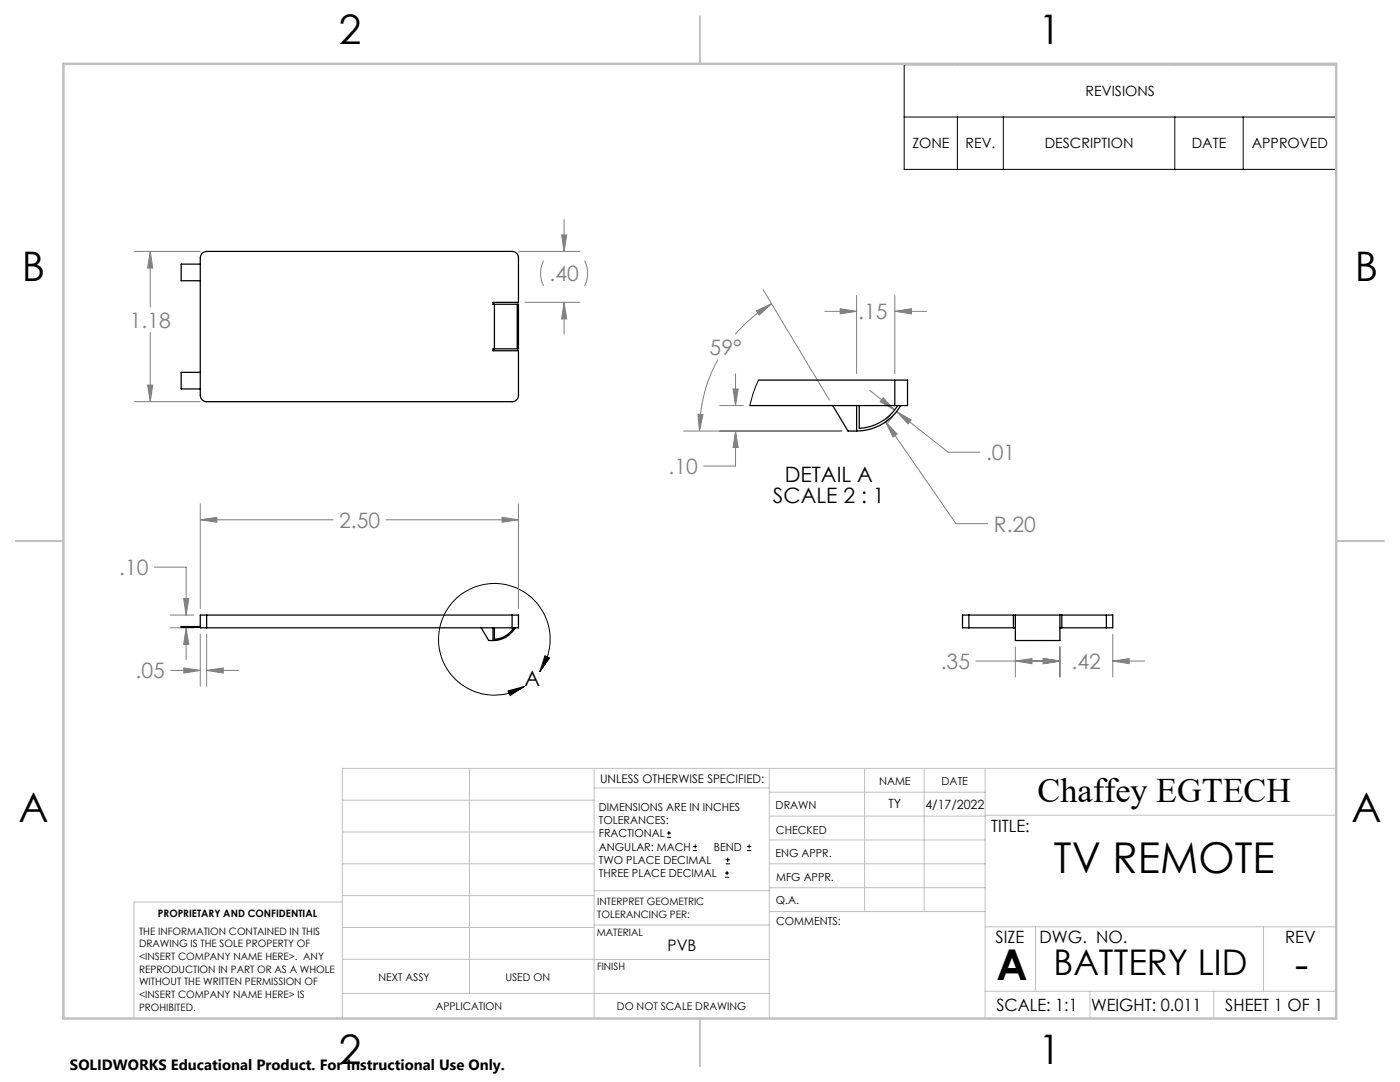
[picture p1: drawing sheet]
<svg xmlns="http://www.w3.org/2000/svg" width="279mm" height="216mm" viewBox="0 0 279 216" stroke-linecap="round" stroke-linejoin="round" font-family="sans-serif">
<g fill="none" stroke="#000" stroke-width=".2">
<path d="M180.4 12.9h86.3v20.9h-86.3zM180.4 23.4h86.3M191.1 23.4v10.4M200.2 23.4v10.4M234.5 23.4v10.4M248.1 23.4v10.4M101.4 137.9l3.2-.9-2.8 1.8zM107.7 134a11.2 11.2 0 0 0-6.6-17.3 11.2 11.2 0 0 0-13.5 12.8 11.2 11.2 0 0 0 17 7.5M108.8 130.8l.9 .5-2 2.7zM133.1 167.1h.8M133.1 166.2h.8M133.5 165.8v.9"/>
<path d="M138.3 169.7h.8M138.3 168.9h.8M138.7 168.5v.8M144.7 175h.8M144.7 174.2h.8M144.8 172.4h.9M144.8 171.6h.9M145.1 173.8v.8M145.2 171.1v.9M149.1 169.7h.8M149.1 168.9h.8M149.5 168.5v.8"/>
</g>
<g fill="none" stroke="#808080" stroke-width=".2">
<path d="M26.8 50.2h13.2M30 50.2l.5 3.3h-1zM30 50.2v11.1M103.5 50.2h12.2M108.5 52a5.6 5.6 0 0 0 0 5M112.1 46.9h1l-.5 3.3zM112.6 43.8v6.4M116.7 52a5.6 5.6 0 0 1 0 5M152.3 57.9l13.2 21.9M171 58.9v15.7M178.6 58.9v15.7M29.5 76.8h1l-.5 3.4z"/>
<path d="M30 66.3v13.9M104.7 60.3h11M112.6 60.3l.5 3.3h-1zM112.6 60.3v6.4M143.3 71.8a29.3 29.3 0 0 0-3.7 14.2M146.3 77.6h1l-.5 3.3zM146.8 74.6v6.3M151 62l3-1.4-2.5 2.3zM154 60.6a29.2 29.2 0 0 0-7.3 6.1M164.6 62.1h6.4M167.7 61.6l3.3 .5-3.3 .5zM173.6 77.9l4.9 3.9"/>
<path d="M176.2 79.4l2.3 2.4-2.9-1.6zM178.6 62.1l3.3-.5v1zM178.6 62.1h6.3M26.8 80.2h13.2M136.4 86h31.6M139.3 82.7h1l-.7 3.3zM143.6 80.9h4.8M146.8 86l.5 3.3h-1zM146.8 86v7h-6.4M176.7 84.2l2.3 2.4-.8 .6zM176.7 84.2l14.1 20.3h6.3M177.8 82.8l-1.2 1.5"/>
<path d="M178.2 83.1l-1.2 1.5M178.9 82.1l3 1.7-.7 .8zM178.9 82.1l10.3 8.1h6.4M30.8 113.2h6.3v9.5M36.7 119.5h1l-.6 3.2zM40 103.7l3.3-.5v1zM40 100.5v21M40 103.7h26.5M77 103.7h26.5M100.2 103.2l3.3 .5-3.3 .5zM103.5 100.5v21M34 125.3h4.7"/>
<path d="M34 122.7h4.7M34.1 133.8h5.9M36.7 133.3l3.3 .5-3.3 .5zM37.1 125.3l.6 3.3h-1zM37.1 125.3v6.3M40 126.5v10.4M41.2 133.8l3.4-.5v1zM41.2 126.5v10.4M41.2 133.8h6.4M194.8 131.9h16.7M202.6 131.9l3.4-.5v1zM202.6 129.1v6"/>
<path d="M208.2 131.4l3.3 .5-3.3 .5zM211.5 129.1v6M222.1 131.9l3.3-.5v1zM222.1 126.5v8.6M222.1 131.9h6.3"/>
</g>
<g fill="none" stroke="#c0c0c0" stroke-width=".2">
<path d="M68.3 159.7h50.3M93.7 153.3v44.9M118.6 153.3v49.9M118.6 157.2h34.9M153.5 153.3v49.9M153.5 158.1h43.1M172.5 153.3v28.6M184.4 153.3v28.6M196.6 153.3v49.9M266.7 153.3h-198.4v49.9M68.3 178.7h50.3M68.3 172.4h50.3"/>
<path d="M68.3 166h50.3M68.3 180h-41.6v23.2M118.6 177.7h35M153.5 167.6h43.1M153.5 162.8h43.1M153.5 172.4h43.1M153.5 177.1h43.1M196.6 162.7h70.1M68.3 198.2h85.2M68.3 191.4l85.2 .1M68.3 185.1h50.3M118.6 184.6h35"/>
<path d="M153.6 181.9h43M196.6 197.8h70.1M196.6 184.9h70.1M206.7 184.9v12.9M217.5 197.8v5.4M242.2 197.8v5.4M252.2 184.9v12.9"/>
</g>
<path d="M139.7 3.2v9.5M3.1 107.9h9.6M266.7 107.9h9.5M139.7 203.2v9.6" fill="none" stroke="#c0c0c0" stroke-width=".25"/>
<path d="M12.7 12.7h254v190.5h-254z" fill="none" stroke="#c0c0c0" stroke-width=".5"/>
<path d="M108.8 130.8l.9 .5-2 2.7zM101.4 137.9l3.2-.9-2.8 1.8z" fill="#000"/>
<path d="M40 103.7l3.3-.5v1zM100.2 103.2l3.3 .5-3.3 .5zM41.2 133.8l3.4-.5v1zM36.7 133.3l3.3 .5-3.3 .5zM37.1 125.3l.6 3.3h-1zM36.7 119.5h1l-.6 3.2zM29.5 76.8h1l-.5 3.4zM30 50.2l.5 3.3h-1zM112.6 60.3l.5 3.3h-1zM112.1 46.9h1l-.5 3.3zM208.2 131.4l3.3 .5-3.3 .5zM222.1 131.9l3.3-.5v1zM202.6 131.9l3.4-.5v1zM208.2 131.4l3.3 .5-3.3 .5zM176.2 79.4l2.3 2.4-2.9-1.6zM178.9 82.1l3 1.7-.7 .8zM176.7 84.2l1.5 3 .8-.6zM146.8 86l.5 3.3h-1zM146.3 77.6h1l-.5 3.3zM178.6 62.1l3.3-.5v1zM167.7 61.6l3.3 .5-3.3 .5zM151 62l3-1.4-2.5 2.3zM139.3 82.7h1l-.7 3.3z" fill="#808080"/>
<g fill="none" stroke="#000" stroke-width=".25">
<path d="M40 52.7h-3.8v3.3h3.8M40 74.3h-3.8v3.3h3.8M98.7 60.7h-.3v-.4h5.1l-.1-9.1a1.25 1.25 0 0 0-1.2-1h-61.2a1.25 1.25 0 0 0-1 1.2v27.5a1.26 1.26 0 0 0 1.2 1.3h61a1.26 1.26 0 0 0 1.3-1.3v-8.9h-5.1v-.4h.3M98.7 69.6h4.5M98.7 60.7h4.5M98.7 60.7v8.9M103.2 60.7h.3v8.9h-.3M103.2 60.7v8.9M151.4 75.8h27.2M178.6 75.8h2.5v5.1h-2.5M178.6 75.8v5.1M149.6 80.9h29"/>
<path d="M166.2 80.9l3 5.1h1.8M171 80.9v5.1M171.5 80.9v4.6a9.7 9.7 0 0 0 7.7-4.6M179.8 80.9a10.3 10.3 0 0 1-8.8 5.1M40 125h-3.8v.2h3.8M41.2 122.7h-1.2v2.6h1.2M41.2 122.7v2.6M41.2 122.7h61M41.2 125.3h61M96 125.3l1.5 2.5h.9M98.4 125.3v2.5M98.7 125.3v2.3a4.9 4.9 0 0 0 3.8-2.3"/>
<path d="M102.2 122.7h1.3v2.6h-1.3M102.2 122.7v2.6M102.8 125.3a4.9 4.9 0 0 1-4.4 2.5M193.4 122.7h-1.3v2.6h1.3M193.4 122.7h27.4M193.4 125.3h9.2M193.4 122.7v2.6M202.2 122.7v2.6M202.6 122.7v5.1h8.9v-5.1M211.5 125.3h9.3M211.9 122.7v2.6M220.8 122.7h1.3v2.6h-1.3"/>
<path d="M220.8 122.7v2.6"/>
</g>
<path d="M151.4 75.8l-1.1 2.6-.7 2.5" fill="none" stroke="#000" stroke-width=".2"/>
<g font-size="8.5">
<text x="210.3" y="174.2">TV REMOTE</text>
<text x="198.9" y="195.5">A</text>
<text x="258.4" y="195.4">-</text>
</g>
<g font-size="8.1">
<text x="67.6" y="8.9">2</text>
<text x="207.3" y="8.9">1</text>
<text x="4.4" y="56.2">B</text>
<text x="270.4" y="56.2">B</text>
<text x="3.7" y="164.1">A</text>
<text x="269.7" y="164.1">A</text>
<text x="67.6" y="212.4">2</text>
<text x="207.3" y="212.4">1</text>
</g>
<text font-size="7.1" x="210.3" y="194.6">BATTERY LID</text>
<text font-size="6.9" x="207.1" y="160.1">Chaffey EGTECH</text>
<g font-size="4.2" fill="#808080">
<text x="109.7" y="56.1">.40</text>
<text x="25.9" y="65.4">1.18</text>
<text x="171.3" y="63.7">.15</text>
<text x="141.6" y="70.8">59°</text>
<text x="133.4" y="94.6">.10</text>
<text x="196.8" y="91.8">.01</text>
<text x="67.7" y="105.3">2.50</text>
<text x="198.3" y="106.1">R.20</text>
<text x="23.8" y="114.8">.10</text>
<text x="27.1" y="135.4">.05</text>
<text x="187.7" y="133.5">.35</text>
<text x="213.9" y="133.5">.42</text>
</g>
<g font-size="4.2">
<text x="154.3" y="100.4">SCALE 2 : 1</text>
<text x="156.6" y="96.2">DETAIL A</text>
<text x="104.6" y="136.9">A</text>
</g>
<g font-size="3.4">
<text x="197.8" y="166">TITLE:</text>
<text x="198.7" y="188.1">SIZE</text>
<text x="207.5" y="188.1">DWG. NO.</text>
<text x="256.5" y="188.2">REV</text>
<text x="198.8" y="201.7">SCALE: 1:1</text>
<text x="217.7" y="201.8">WEIGHT: 0.011</text>
<text x="244.5" y="201.7">SHEET 1 OF 1</text>
</g>
<text font-size="3.2" x="133.2" y="189.8">PVB</text>
<text font-size="3" x="14" y="213.5">SOLIDWORKS Educational Product. For Instructional Use Only.</text>
<g font-size="2.8">
<text x="216.7" y="19.2">REVISIONS</text>
<text x="182.1" y="29.6">ZONE</text>
<text x="192.7" y="29.6">REV.</text>
<text x="208.5" y="29.6">DESCRIPTION</text>
<text x="237.8" y="29.6">DATE</text>
<text x="249.8" y="29.6">APPROVED</text>
</g>
<g font-size="2.5">
<text x="177.3" y="161.3">TY</text>
<text x="184.7" y="161.4">4/17/2022</text>
</g>
<text font-size="2.4" x="119.8" y="156.2">UNLESS OTHERWISE SPECIFIED:</text>
<g font-size="2.2">
<text x="119.5" y="161.8">DIMENSIONS ARE IN INCHES</text>
<text x="154.8" y="161.4">DRAWN</text>
<text x="175.4" y="156.6">NAME</text>
<text x="187.9" y="156.7">DATE</text>
<text x="119.5" y="164.4">TOLERANCES:</text>
<text x="119.5" y="167.1">FRACTIONAL</text>
<text x="154.9" y="166.3">CHECKED</text>
<text x="119.5" y="169.7">ANGULAR: MACH</text>
<text x="119.5" y="172.4">TWO PLACE DECIMAL</text>
<text x="142.5" y="169.7">BEND</text>
<text x="154.8" y="171">ENG APPR.</text>
<text x="119.5" y="175">THREE PLACE DECIMAL</text>
<text x="154.9" y="175.7">MFG APPR.</text>
<text x="154.9" y="180.4">Q.A.</text>
<text x="154.9" y="184.6">COMMENTS:</text>
</g>
<g font-size="2.1">
<text x="75.5" y="195.7">NEXT ASSY</text>
<text x="100.9" y="195.7">USED ON</text>
<text x="86.9" y="201.5">APPLICATION</text>
<text x="123.1" y="201.6">DO NOT SCALE DRAWING</text>
</g>
<g font-size="2">
<text x="31.5" y="182.9">PROPRIETARY AND CONFIDENTIAL</text>
<text x="119.2" y="180.6">INTERPRET GEOMETRIC</text>
<text x="119.2" y="183.1">TOLERANCING PER:</text>
<text x="27.8" y="186.5">THE INFORMATION CONTAINED IN THIS</text>
<text x="27.8" y="189">DRAWING IS THE SOLE PROPERTY OF</text>
<text x="27.8" y="191.6">&lt;INSERT COMPANY NAME HERE&gt;. ANY</text>
<text x="119.1" y="186.7">MATERIAL</text>
<text x="27.8" y="194.1">REPRODUCTION IN PART OR AS A WHOLE</text>
<text x="27.8" y="196.6">WITHOUT THE WRITTEN PERMISSION OF</text>
<text x="119.1" y="193.5">FINISH</text>
<text x="27.8" y="199.1">&lt;INSERT COMPANY NAME HERE&gt; IS</text>
<text x="27.8" y="201.7">PROHIBITED.</text>
</g>
</svg>
